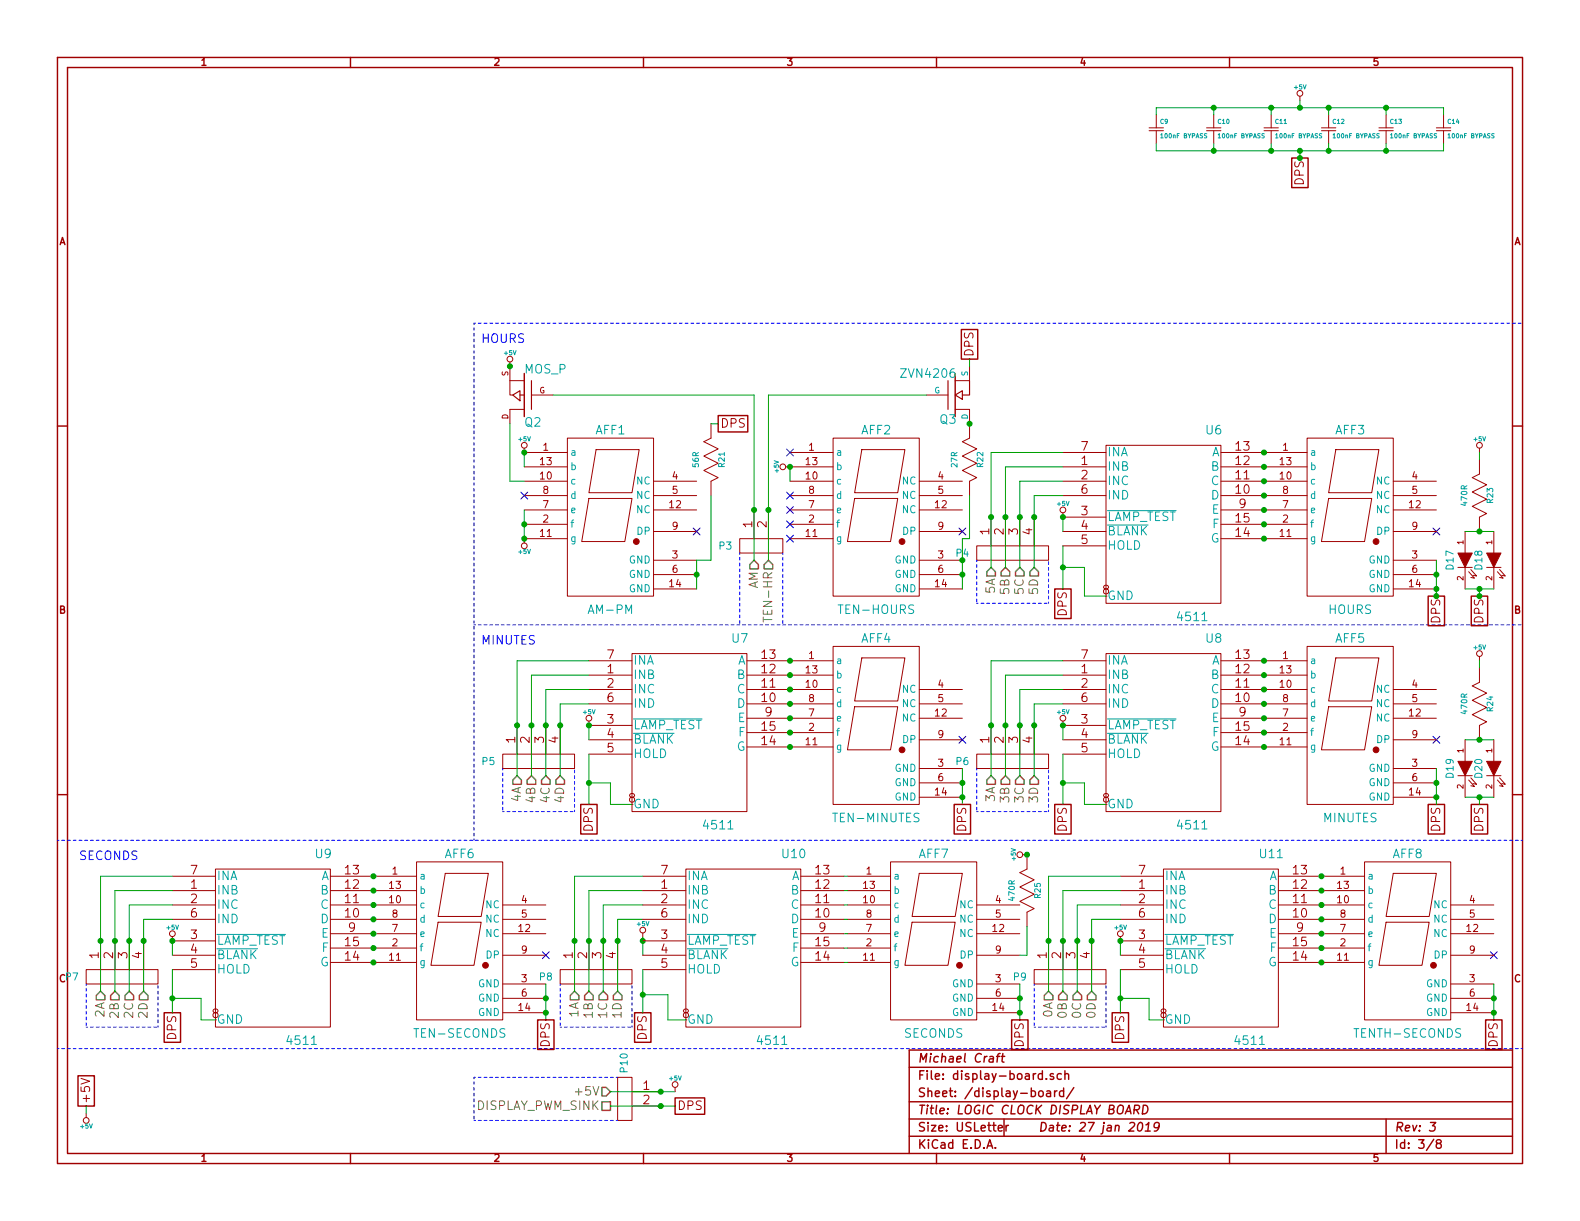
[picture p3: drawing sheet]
EESchema Schematic File Version 2
LIBS:power
LIBS:device
LIBS:transistors
LIBS:conn
LIBS:linear
LIBS:regul
LIBS:74xx
LIBS:cmos4000
LIBS:adc-dac
LIBS:memory
LIBS:xilinx
LIBS:special
LIBS:microcontrollers
LIBS:dsp
LIBS:microchip
LIBS:analog_switches
LIBS:motorola
LIBS:texas
LIBS:intel
LIBS:audio
LIBS:interface
LIBS:digital-audio
LIBS:philips
LIBS:display
LIBS:cypress
LIBS:siliconi
LIBS:opto
LIBS:atmel
LIBS:contrib
LIBS:valves
LIBS:kicad-custom-parts
LIBS:logic-clock-cache
EELAYER 27 0
EELAYER END
$Descr USLetter 11000 8500
encoding utf-8
Sheet 3 8
Title "LOGIC CLOCK DISPLAY BOARD"
Date "27 jan 2019"
Rev "3"
Comp "Michael Craft"
Comment1 ""
Comment2 ""
Comment3 ""
Comment4 ""
$EndDescr
$Comp
L 4511 U11
U 1 1
P 8500 6600
F 0 "U11" H 8850 7250 60  0000 C CNN
F 1 "4511" H 8700 5950 60  0000 C CNN
F 2 "~" H 8500 6600 60  0000 C CNN
F 3 "~" H 8500 6600 60  0000 C CNN
	1    8500 6600
	1    0    0    -1  
$EndComp
NoConn ~ 10400 6650
$Comp
L 4-PIN_HEADER P9
U 1 1
P 7450 6800
F 0 "P9" H 7100 6800 50  0000 C CNN
F 1 "4-PIN_HEADER" H 7500 7000 50  0001 C CNN
F 2 "~" H 7550 6950 60  0000 C CNN
F 3 "~" H 7550 6950 60  0000 C CNN
	1    7450 6800
	1    0    0    1   
$EndComp
Text HLabel 7300 6900 3    60   Input ~ 0
0A
Text HLabel 7400 6900 3    60   Input ~ 0
0B
Text HLabel 7500 6900 3    60   Input ~ 0
0C
Text HLabel 7600 6900 3    60   Input ~ 0
0D
$Comp
L 7SEG-KB AFF8
U 1 1
P 9800 6500
F 0 "AFF8" H 9800 7050 60  0000 C CNN
F 1 "TENTH-SECONDS" H 9800 5800 60  0000 C CNN
F 2 "~" H 9800 6600 60  0000 C CNN
F 3 "~" H 9800 6600 60  0000 C CNN
	1    9800 6500
	1    0    0    -1  
$EndComp
Connection ~ 9200 6100
Connection ~ 9200 6200
Connection ~ 9200 6300
Connection ~ 9200 6400
Connection ~ 9200 6500
Connection ~ 9200 6700
Connection ~ 9200 6600
$Comp
L 2-PIN_HEADER P10
U 1 1
P 4350 7650
F 0 "P10" H 4100 7650 50  0000 C CNN
F 1 "2-PIN_HEADER" H 4350 7750 50  0001 C CNN
F 2 "~" H 4450 7800 60  0000 C CNN
F 3 "~" H 4450 7800 60  0000 C CNN
	1    4350 7650
	0    -1   1    0   
$EndComp
Text HLabel 4250 7600 0    60   Input ~ 0
+5V
Text HLabel 4250 7700 0    60   UnSpc ~ 0
DISPLAY_PWM_SINK
Wire Wire Line
	4250 7600 4700 7600
Wire Wire Line
	7300 6100 7300 6900
Wire Wire Line
	7400 6200 7400 6900
Wire Wire Line
	7500 6300 7500 6900
Wire Wire Line
	7600 6400 7600 6900
Connection ~ 7300 6550
Connection ~ 7400 6550
Connection ~ 7500 6550
Connection ~ 7600 6550
Text GLabel 600  7700 1    60   UnSpc ~ 0
+5V
$Comp
L +5V #PWR062
U 1 1
P 600 7750
F 0 "#PWR062" H 600 7840 20  0001 C CNN
F 1 "+5V" H 600 7840 30  0000 C CNN
F 2 "" H 600 7750 60  0000 C CNN
F 3 "" H 600 7750 60  0000 C CNN
	1    600  7750
	-1   0    0    1   
$EndComp
Wire Wire Line
	600  7700 600  7750
$Comp
L +5V #PWR063
U 1 1
P 4700 7600
F 0 "#PWR063" H 4700 7690 20  0001 C CNN
F 1 "+5V" H 4700 7690 30  0000 C CNN
F 2 "" H 4700 7600 60  0000 C CNN
F 3 "" H 4700 7600 60  0000 C CNN
	1    4700 7600
	1    0    0    -1  
$EndComp
Connection ~ 4600 7600
$Comp
L +5V #PWR064
U 1 1
P 7800 6550
F 0 "#PWR064" H 7800 6640 20  0001 C CNN
F 1 "+5V" H 7800 6640 30  0000 C CNN
F 2 "" H 7800 6550 60  0000 C CNN
F 3 "" H 7800 6550 60  0000 C CNN
	1    7800 6550
	1    0    0    -1  
$EndComp
Connection ~ 10400 6950
Connection ~ 10400 7050
Connection ~ 7800 6550
Wire Wire Line
	7800 6550 7800 6650
Wire Wire Line
	7300 6100 7800 6100
Wire Wire Line
	7400 6200 7800 6200
Wire Wire Line
	7500 6300 7800 6300
Wire Wire Line
	7600 6400 7800 6400
$Comp
L 4-PIN_HEADER P8
U 1 1
P 4150 6800
F 0 "P8" H 3800 6800 50  0000 C CNN
F 1 "4-PIN_HEADER" H 4200 7000 50  0001 C CNN
F 2 "~" H 4250 6950 60  0000 C CNN
F 3 "~" H 4250 6950 60  0000 C CNN
	1    4150 6800
	1    0    0    1   
$EndComp
Text HLabel 4000 6900 3    60   Input ~ 0
1A
Text HLabel 4100 6900 3    60   Input ~ 0
1B
Text HLabel 4200 6900 3    60   Input ~ 0
1C
Text HLabel 4300 6900 3    60   Input ~ 0
1D
$Comp
L 7SEG-KB AFF7
U 1 1
P 6500 6500
F 0 "AFF7" H 6500 7050 60  0000 C CNN
F 1 "SECONDS" H 6500 5800 60  0000 C CNN
F 2 "~" H 6500 6600 60  0000 C CNN
F 3 "~" H 6500 6600 60  0000 C CNN
	1    6500 6500
	1    0    0    -1  
$EndComp
Wire Wire Line
	4000 6100 4000 6900
Wire Wire Line
	4100 6200 4100 6900
Wire Wire Line
	4200 6300 4200 6900
Wire Wire Line
	4300 6400 4300 6900
Connection ~ 4000 6550
Connection ~ 4100 6550
Connection ~ 4200 6550
Connection ~ 4300 6550
$Comp
L +5V #PWR065
U 1 1
P 4475 6525
F 0 "#PWR065" H 4475 6615 20  0001 C CNN
F 1 "+5V" H 4475 6615 30  0000 C CNN
F 2 "" H 4475 6525 60  0000 C CNN
F 3 "" H 4475 6525 60  0000 C CNN
	1    4475 6525
	1    0    0    -1  
$EndComp
Connection ~ 7100 6950
Connection ~ 7100 7050
$Comp
L LED D19
U 1 1
P 10200 5350
F 0 "D19" H 10200 5450 50  0000 C CNN
F 1 "LED" H 10200 5250 50  0001 C CNN
F 2 "~" H 10200 5350 60  0000 C CNN
F 3 "~" H 10200 5350 60  0000 C CNN
	1    10200 5350
	0    -1   1    0   
$EndComp
$Comp
L LED D20
U 1 1
P 10400 5350
F 0 "D20" H 10400 5450 50  0000 C CNN
F 1 "LED" H 10400 5250 50  0001 C CNN
F 2 "~" H 10400 5350 60  0000 C CNN
F 3 "~" H 10400 5350 60  0000 C CNN
	1    10400 5350
	0    -1   1    0   
$EndComp
Wire Wire Line
	10200 5550 10400 5550
Connection ~ 10300 5550
$Comp
L USR R24
U 1 1
P 10300 4900
F 0 "R24" V 10380 4900 40  0000 C CNN
F 1 "470R" V 10200 4900 40  0000 C CNN
F 2 "~" V 10230 4900 30  0000 C CNN
F 3 "~" H 10300 4900 30  0000 C CNN
	1    10300 4900
	1    0    0    -1  
$EndComp
$Comp
L +5V #PWR066
U 1 1
P 10300 4600
F 0 "#PWR066" H 10300 4690 20  0001 C CNN
F 1 "+5V" H 10300 4690 30  0000 C CNN
F 2 "" H 10300 4600 60  0000 C CNN
F 3 "" H 10300 4600 60  0000 C CNN
	1    10300 4600
	1    0    0    -1  
$EndComp
Wire Wire Line
	10200 5150 10400 5150
Connection ~ 10300 5150
Wire Wire Line
	10300 4600 10300 4650
$Comp
L +5V #PWR067
U 1 1
P 7150 5950
F 0 "#PWR067" H 7150 6040 20  0001 C CNN
F 1 "+5V" H 7150 6040 30  0000 C CNN
F 2 "" H 7150 5950 60  0000 C CNN
F 3 "" H 7150 5950 60  0000 C CNN
	1    7150 5950
	0    -1   -1   0   
$EndComp
$Comp
L USR R25
U 1 1
P 7150 6200
F 0 "R25" V 7230 6200 40  0000 C CNN
F 1 "470R" V 7050 6200 40  0000 C CNN
F 2 "~" V 7080 6200 30  0000 C CNN
F 3 "~" H 7150 6200 30  0000 C CNN
	1    7150 6200
	1    0    0    -1  
$EndComp
Wire Wire Line
	7150 6450 7150 6650
Wire Wire Line
	7150 6650 7100 6650
$Comp
L 4511 U9
U 1 1
P 1900 6600
F 0 "U9" H 2250 7250 60  0000 C CNN
F 1 "4511" H 2100 5950 60  0000 C CNN
F 2 "~" H 1900 6600 60  0000 C CNN
F 3 "~" H 1900 6600 60  0000 C CNN
	1    1900 6600
	1    0    0    -1  
$EndComp
$Comp
L 4-PIN_HEADER P7
U 1 1
P 850 6800
F 0 "P7" H 500 6800 50  0000 C CNN
F 1 "4-PIN_HEADER" H 900 7000 50  0001 C CNN
F 2 "~" H 950 6950 60  0000 C CNN
F 3 "~" H 950 6950 60  0000 C CNN
	1    850  6800
	1    0    0    1   
$EndComp
Text HLabel 700  6900 3    60   Input ~ 0
2A
Text HLabel 800  6900 3    60   Input ~ 0
2B
Text HLabel 900  6900 3    60   Input ~ 0
2C
Text HLabel 1000 6900 3    60   Input ~ 0
2D
$Comp
L 7SEG-KB AFF6
U 1 1
P 3200 6500
F 0 "AFF6" H 3200 7050 60  0000 C CNN
F 1 "TEN-SECONDS" H 3200 5800 60  0000 C CNN
F 2 "~" H 3200 6600 60  0000 C CNN
F 3 "~" H 3200 6600 60  0000 C CNN
	1    3200 6500
	1    0    0    -1  
$EndComp
Connection ~ 2600 6100
Connection ~ 2600 6200
Connection ~ 2600 6300
Connection ~ 2600 6400
Connection ~ 2600 6500
Connection ~ 2600 6700
Connection ~ 2600 6600
Wire Wire Line
	700  6100 700  6900
Wire Wire Line
	800  6200 800  6900
Wire Wire Line
	900  6300 900  6900
Wire Wire Line
	1000 6400 1000 6900
Connection ~ 700  6550
Connection ~ 800  6550
Connection ~ 900  6550
Connection ~ 1000 6550
$Comp
L +5V #PWR068
U 1 1
P 1200 6550
F 0 "#PWR068" H 1200 6640 20  0001 C CNN
F 1 "+5V" H 1200 6640 30  0000 C CNN
F 2 "" H 1200 6550 60  0000 C CNN
F 3 "" H 1200 6550 60  0000 C CNN
	1    1200 6550
	1    0    0    -1  
$EndComp
Connection ~ 3800 6950
Connection ~ 3800 7050
Connection ~ 1200 6550
Wire Wire Line
	1200 6550 1200 6650
Wire Wire Line
	700  6100 1200 6100
Wire Wire Line
	800  6200 1200 6200
Wire Wire Line
	900  6300 1200 6300
Wire Wire Line
	1000 6400 1200 6400
NoConn ~ 3800 6650
Text Notes 550  6000 0    60   ~ 0
SECONDS
$Comp
L 4511 U8
U 1 1
P 8100 5100
F 0 "U8" H 8450 5750 60  0000 C CNN
F 1 "4511" H 8300 4450 60  0000 C CNN
F 2 "~" H 8100 5100 60  0000 C CNN
F 3 "~" H 8100 5100 60  0000 C CNN
	1    8100 5100
	1    0    0    -1  
$EndComp
NoConn ~ 10000 5150
$Comp
L 4-PIN_HEADER P6
U 1 1
P 7050 5300
F 0 "P6" H 6700 5300 50  0000 C CNN
F 1 "4-PIN_HEADER" H 7100 5500 50  0001 C CNN
F 2 "~" H 7150 5450 60  0000 C CNN
F 3 "~" H 7150 5450 60  0000 C CNN
	1    7050 5300
	1    0    0    1   
$EndComp
Text HLabel 6900 5400 3    60   Input ~ 0
3A
Text HLabel 7000 5400 3    60   Input ~ 0
3B
Text HLabel 7100 5400 3    60   Input ~ 0
3C
Text HLabel 7200 5400 3    60   Input ~ 0
3D
$Comp
L 7SEG-KB AFF5
U 1 1
P 9400 5000
F 0 "AFF5" H 9400 5550 60  0000 C CNN
F 1 "MINUTES" H 9400 4300 60  0000 C CNN
F 2 "~" H 9400 5100 60  0000 C CNN
F 3 "~" H 9400 5100 60  0000 C CNN
	1    9400 5000
	1    0    0    -1  
$EndComp
Connection ~ 8800 4600
Connection ~ 8800 4700
Connection ~ 8800 4800
Connection ~ 8800 4900
Connection ~ 8800 5000
Connection ~ 8800 5200
Connection ~ 8800 5100
Wire Wire Line
	6900 4600 6900 5400
Wire Wire Line
	7000 4700 7000 5400
Wire Wire Line
	7100 4800 7100 5400
Wire Wire Line
	7200 4900 7200 5400
Connection ~ 6900 5050
Connection ~ 7000 5050
Connection ~ 7100 5050
Connection ~ 7200 5050
$Comp
L +5V #PWR069
U 1 1
P 7400 5050
F 0 "#PWR069" H 7400 5140 20  0001 C CNN
F 1 "+5V" H 7400 5140 30  0000 C CNN
F 2 "" H 7400 5050 60  0000 C CNN
F 3 "" H 7400 5050 60  0000 C CNN
	1    7400 5050
	1    0    0    -1  
$EndComp
Connection ~ 10000 5450
Connection ~ 10000 5550
Connection ~ 7400 5050
Wire Wire Line
	7400 5050 7400 5150
Wire Wire Line
	6900 4600 7400 4600
Wire Wire Line
	7000 4700 7400 4700
Wire Wire Line
	7100 4800 7400 4800
Wire Wire Line
	7200 4900 7400 4900
$Comp
L 4511 U7
U 1 1
P 4800 5100
F 0 "U7" H 5150 5750 60  0000 C CNN
F 1 "4511" H 5000 4450 60  0000 C CNN
F 2 "~" H 4800 5100 60  0000 C CNN
F 3 "~" H 4800 5100 60  0000 C CNN
	1    4800 5100
	1    0    0    -1  
$EndComp
$Comp
L 4-PIN_HEADER P5
U 1 1
P 3750 5300
F 0 "P5" H 3400 5300 50  0000 C CNN
F 1 "4-PIN_HEADER" H 3800 5500 50  0001 C CNN
F 2 "~" H 3850 5450 60  0000 C CNN
F 3 "~" H 3850 5450 60  0000 C CNN
	1    3750 5300
	1    0    0    1   
$EndComp
Text HLabel 3600 5400 3    60   Input ~ 0
4A
Text HLabel 3700 5400 3    60   Input ~ 0
4B
Text HLabel 3800 5400 3    60   Input ~ 0
4C
Text HLabel 3900 5400 3    60   Input ~ 0
4D
$Comp
L 7SEG-KB AFF4
U 1 1
P 6100 5000
F 0 "AFF4" H 6100 5550 60  0000 C CNN
F 1 "TEN-MINUTES" H 6100 4300 60  0000 C CNN
F 2 "~" H 6100 5100 60  0000 C CNN
F 3 "~" H 6100 5100 60  0000 C CNN
	1    6100 5000
	1    0    0    -1  
$EndComp
Connection ~ 5500 4600
Connection ~ 5500 4700
Connection ~ 5500 4800
Connection ~ 5500 4900
Connection ~ 5500 5000
Connection ~ 5500 5200
Connection ~ 5500 5100
Wire Wire Line
	3600 4600 3600 5400
Wire Wire Line
	3700 4700 3700 5400
Wire Wire Line
	3800 4800 3800 5400
Wire Wire Line
	3900 4900 3900 5400
Connection ~ 3600 5050
Connection ~ 3700 5050
Connection ~ 3800 5050
Connection ~ 3900 5050
$Comp
L +5V #PWR070
U 1 1
P 4100 5050
F 0 "#PWR070" H 4100 5140 20  0001 C CNN
F 1 "+5V" H 4100 5140 30  0000 C CNN
F 2 "" H 4100 5050 60  0000 C CNN
F 3 "" H 4100 5050 60  0000 C CNN
	1    4100 5050
	1    0    0    -1  
$EndComp
Connection ~ 6700 5450
Connection ~ 6700 5550
Connection ~ 4100 5050
Wire Wire Line
	4100 5050 4100 5150
Wire Wire Line
	3600 4600 4100 4600
Wire Wire Line
	3700 4700 4100 4700
Wire Wire Line
	3800 4800 4100 4800
Wire Wire Line
	3900 4900 4100 4900
NoConn ~ 6700 5150
$Comp
L LED D17
U 1 1
P 10200 3900
F 0 "D17" H 10200 4000 50  0000 C CNN
F 1 "LED" H 10200 3800 50  0001 C CNN
F 2 "~" H 10200 3900 60  0000 C CNN
F 3 "~" H 10200 3900 60  0000 C CNN
	1    10200 3900
	0    -1   1    0   
$EndComp
$Comp
L LED D18
U 1 1
P 10400 3900
F 0 "D18" H 10400 4000 50  0000 C CNN
F 1 "LED" H 10400 3800 50  0001 C CNN
F 2 "~" H 10400 3900 60  0000 C CNN
F 3 "~" H 10400 3900 60  0000 C CNN
	1    10400 3900
	0    -1   1    0   
$EndComp
Wire Wire Line
	10200 4100 10400 4100
Wire Wire Line
	10300 4100 10300 4150
Connection ~ 10300 4100
$Comp
L USR R23
U 1 1
P 10300 3450
F 0 "R23" V 10380 3450 40  0000 C CNN
F 1 "470R" V 10200 3450 40  0000 C CNN
F 2 "~" V 10230 3450 30  0000 C CNN
F 3 "~" H 10300 3450 30  0000 C CNN
	1    10300 3450
	1    0    0    -1  
$EndComp
$Comp
L +5V #PWR071
U 1 1
P 10300 3150
F 0 "#PWR071" H 10300 3240 20  0001 C CNN
F 1 "+5V" H 10300 3240 30  0000 C CNN
F 2 "" H 10300 3150 60  0000 C CNN
F 3 "" H 10300 3150 60  0000 C CNN
	1    10300 3150
	1    0    0    -1  
$EndComp
Wire Wire Line
	10200 3700 10400 3700
Connection ~ 10300 3700
Wire Wire Line
	10300 3150 10300 3200
Text Notes 3350 4500 0    60   ~ 0
MINUTES
Wire Notes Line
	10600 7300 400  7300
Connection ~ 7150 5950
Wire Notes Line
	10600 5850 400  5850
Wire Notes Line
	3300 2250 3300 5850
Wire Notes Line
	3300 4350 10600 4350
$Comp
L 4511 U6
U 1 1
P 8100 3650
F 0 "U6" H 8450 4300 60  0000 C CNN
F 1 "4511" H 8300 3000 60  0000 C CNN
F 2 "~" H 8100 3650 60  0000 C CNN
F 3 "~" H 8100 3650 60  0000 C CNN
	1    8100 3650
	1    0    0    -1  
$EndComp
NoConn ~ 10000 3700
$Comp
L 4-PIN_HEADER P4
U 1 1
P 7050 3850
F 0 "P4" H 6700 3850 50  0000 C CNN
F 1 "4-PIN_HEADER" H 7100 4050 50  0001 C CNN
F 2 "~" H 7150 4000 60  0000 C CNN
F 3 "~" H 7150 4000 60  0000 C CNN
	1    7050 3850
	1    0    0    1   
$EndComp
Text HLabel 6900 3950 3    60   Input ~ 0
5A
Text HLabel 7000 3950 3    60   Input ~ 0
5B
Text HLabel 7100 3950 3    60   Input ~ 0
5C
Text HLabel 7200 3950 3    60   Input ~ 0
5D
$Comp
L 7SEG-KB AFF3
U 1 1
P 9400 3550
F 0 "AFF3" H 9400 4100 60  0000 C CNN
F 1 "HOURS" H 9400 2850 60  0000 C CNN
F 2 "~" H 9400 3650 60  0000 C CNN
F 3 "~" H 9400 3650 60  0000 C CNN
	1    9400 3550
	1    0    0    -1  
$EndComp
Connection ~ 8800 3150
Connection ~ 8800 3250
Connection ~ 8800 3350
Connection ~ 8800 3450
Connection ~ 8800 3550
Connection ~ 8800 3750
Connection ~ 8800 3650
Wire Wire Line
	6900 3150 6900 3950
Wire Wire Line
	7000 3250 7000 3950
Wire Wire Line
	7100 3350 7100 3950
Wire Wire Line
	7200 3450 7200 3950
Connection ~ 6900 3600
Connection ~ 7000 3600
Connection ~ 7100 3600
Connection ~ 7200 3600
$Comp
L +5V #PWR072
U 1 1
P 7400 3600
F 0 "#PWR072" H 7400 3690 20  0001 C CNN
F 1 "+5V" H 7400 3690 30  0000 C CNN
F 2 "" H 7400 3600 60  0000 C CNN
F 3 "" H 7400 3600 60  0000 C CNN
	1    7400 3600
	1    0    0    -1  
$EndComp
Wire Wire Line
	10000 3900 10000 4150
Connection ~ 10000 4000
Connection ~ 10000 4100
Connection ~ 7400 3600
Wire Wire Line
	7400 3600 7400 3700
Wire Wire Line
	6900 3150 7400 3150
Wire Wire Line
	7000 3250 7400 3250
Wire Wire Line
	7100 3350 7400 3350
Wire Wire Line
	7200 3450 7400 3450
$Comp
L 7SEG-KB AFF2
U 1 1
P 6100 3550
F 0 "AFF2" H 6100 4100 60  0000 C CNN
F 1 "TEN-HOURS" H 6100 2850 60  0000 C CNN
F 2 "~" H 6100 3650 60  0000 C CNN
F 3 "~" H 6100 3650 60  0000 C CNN
	1    6100 3550
	1    0    0    -1  
$EndComp
NoConn ~ 6700 3700
NoConn ~ 5500 3150
NoConn ~ 5500 3450
NoConn ~ 5500 3550
NoConn ~ 5500 3650
NoConn ~ 5500 3750
$Comp
L MOS_N Q3
U 1 1
P 6650 2750
F 0 "Q3" H 6660 2920 60  0000 R CNN
F 1 "ZVN4206" H 6660 2600 60  0000 R CNN
F 2 "~" H 6650 2750 60  0000 C CNN
F 3 "~" H 6650 2750 60  0000 C CNN
	1    6650 2750
	1    0    0    1   
$EndComp
Wire Wire Line
	6700 3750 6700 4100
Connection ~ 6700 4000
Wire Wire Line
	6700 3750 6750 3750
Connection ~ 6700 3900
$Comp
L +5V #PWR073
U 1 1
P 5500 3250
F 0 "#PWR073" H 5500 3340 20  0001 C CNN
F 1 "+5V" H 5500 3340 30  0000 C CNN
F 2 "" H 5500 3250 60  0000 C CNN
F 3 "" H 5500 3250 60  0000 C CNN
	1    5500 3250
	0    -1   -1   0   
$EndComp
Wire Wire Line
	5500 3350 5500 3250
Connection ~ 5500 3250
$Comp
L USR R22
U 1 1
P 6750 3200
F 0 "R22" V 6830 3200 40  0000 C CNN
F 1 "27R" V 6650 3200 40  0000 C CNN
F 2 "~" V 6680 3200 30  0000 C CNN
F 3 "~" H 6750 3200 30  0000 C CNN
	1    6750 3200
	1    0    0    -1  
$EndComp
Wire Wire Line
	6750 3750 6750 3450
Connection ~ 6750 2950
$Comp
L 2-PIN_HEADER P3
U 1 1
P 5300 3800
F 0 "P3" H 5050 3800 50  0000 C CNN
F 1 "2-PIN_HEADER" H 5300 3900 50  0001 C CNN
F 2 "~" H 5400 3950 60  0000 C CNN
F 3 "~" H 5400 3950 60  0000 C CNN
	1    5300 3800
	1    0    0    1   
$EndComp
Wire Wire Line
	6450 2750 5350 2750
Wire Wire Line
	5350 2750 5350 3900
$Comp
L 7SEG-KB AFF1
U 1 1
P 4250 3550
F 0 "AFF1" H 4250 4100 60  0000 C CNN
F 1 "AM-PM" H 4250 2850 60  0000 C CNN
F 2 "~" H 4250 3650 60  0000 C CNN
F 3 "~" H 4250 3650 60  0000 C CNN
	1    4250 3550
	1    0    0    -1  
$EndComp
NoConn ~ 4850 3700
NoConn ~ 3650 3450
$Comp
L +5V #PWR074
U 1 1
P 3650 3150
F 0 "#PWR074" H 3650 3240 20  0001 C CNN
F 1 "+5V" H 3650 3240 30  0000 C CNN
F 2 "" H 3650 3150 60  0000 C CNN
F 3 "" H 3650 3150 60  0000 C CNN
	1    3650 3150
	1    0    0    -1  
$EndComp
$Comp
L +5V #PWR075
U 1 1
P 3650 3750
F 0 "#PWR075" H 3650 3840 20  0001 C CNN
F 1 "+5V" H 3650 3840 30  0000 C CNN
F 2 "" H 3650 3750 60  0000 C CNN
F 3 "" H 3650 3750 60  0000 C CNN
	1    3650 3750
	-1   0    0    1   
$EndComp
Connection ~ 3650 3750
Connection ~ 3650 3150
Wire Wire Line
	3650 3150 3650 3250
Wire Wire Line
	3650 3550 3650 3750
Connection ~ 3650 3650
Text HLabel 5350 3900 3    60   Input ~ 0
TEN-HR
Connection ~ 5350 3550
Text HLabel 5250 3900 3    60   Input ~ 0
AM
$Comp
L USR R21
U 1 1
P 4950 3200
F 0 "R21" V 5030 3200 40  0000 C CNN
F 1 "56R" V 4850 3200 40  0000 C CNN
F 2 "~" V 4880 3200 30  0000 C CNN
F 3 "~" H 4950 3200 30  0000 C CNN
	1    4950 3200
	1    0    0    -1  
$EndComp
Wire Wire Line
	4850 3900 4850 4100
Connection ~ 4850 4000
Wire Wire Line
	4850 3900 4950 3900
Wire Wire Line
	4950 3900 4950 3450
Wire Wire Line
	3550 3350 3650 3350
Connection ~ 5250 3550
$Comp
L MOS_P Q2
U 1 1
P 3650 2750
F 0 "Q2" H 3650 2940 60  0000 R CNN
F 1 "MOS_P" H 3650 2570 60  0000 R CNN
F 2 "~" H 3650 2750 60  0000 C CNN
F 3 "~" H 3650 2750 60  0000 C CNN
	1    3650 2750
	-1   0    0    1   
$EndComp
Wire Wire Line
	3550 2950 3550 3350
Wire Wire Line
	3850 2750 5250 2750
Wire Wire Line
	5250 2750 5250 3900
$Comp
L +5V #PWR076
U 1 1
P 3550 2550
F 0 "#PWR076" H 3550 2640 20  0001 C CNN
F 1 "+5V" H 3550 2640 30  0000 C CNN
F 2 "" H 3550 2550 60  0000 C CNN
F 3 "" H 3550 2550 60  0000 C CNN
	1    3550 2550
	1    0    0    -1  
$EndComp
Connection ~ 3550 2550
Text Notes 3350 2400 0    60   ~ 0
HOURS
Wire Notes Line
	3300 2250 10600 2250
Wire Notes Line
	5150 3850 5150 4350
Wire Notes Line
	5450 3850 5450 4350
Wire Notes Line
	6800 3900 6800 4200
Wire Notes Line
	6800 4200 7300 4200
Wire Notes Line
	7300 4200 7300 3900
Wire Notes Line
	3500 5350 3500 5650
Wire Notes Line
	3500 5650 4000 5650
Wire Notes Line
	4000 5650 4000 5350
Wire Notes Line
	6800 5350 6800 5650
Wire Notes Line
	6800 5650 7300 5650
Wire Notes Line
	7300 5650 7300 5350
Wire Notes Line
	3900 6850 3900 7150
Wire Notes Line
	3900 7150 4400 7150
Wire Notes Line
	4400 7150 4400 6850
Wire Notes Line
	7200 6850 7200 7150
Wire Notes Line
	7200 7150 7700 7150
Wire Notes Line
	7700 7150 7700 6850
Wire Notes Line
	600  6850 600  7150
Wire Notes Line
	600  7150 1100 7150
Wire Notes Line
	1100 7150 1100 6850
$Comp
L +5V #PWR077
U 1 1
P 9050 700
F 0 "#PWR077" H 9050 790 20  0001 C CNN
F 1 "+5V" H 9050 790 30  0000 C CNN
F 2 "" H 9050 700 60  0000 C CNN
F 3 "" H 9050 700 60  0000 C CNN
	1    9050 700 
	1    0    0    -1  
$EndComp
$Comp
L CSMALL C14
U 1 1
P 10050 900
F 0 "C14" H 10075 950 30  0000 L CNN
F 1 "100nF BYPASS" H 10075 850 30  0000 L CNN
F 2 "~" H 10050 900 60  0000 C CNN
F 3 "~" H 10050 900 60  0000 C CNN
	1    10050 900 
	1    0    0    -1  
$EndComp
$Comp
L CSMALL C13
U 1 1
P 9650 900
F 0 "C13" H 9675 950 30  0000 L CNN
F 1 "100nF BYPASS" H 9675 850 30  0000 L CNN
F 2 "~" H 9650 900 60  0000 C CNN
F 3 "~" H 9650 900 60  0000 C CNN
	1    9650 900 
	1    0    0    -1  
$EndComp
$Comp
L CSMALL C12
U 1 1
P 9250 900
F 0 "C12" H 9275 950 30  0000 L CNN
F 1 "100nF BYPASS" H 9275 850 30  0000 L CNN
F 2 "~" H 9250 900 60  0000 C CNN
F 3 "~" H 9250 900 60  0000 C CNN
	1    9250 900 
	1    0    0    -1  
$EndComp
$Comp
L CSMALL C11
U 1 1
P 8850 900
F 0 "C11" H 8875 950 30  0000 L CNN
F 1 "100nF BYPASS" H 8875 850 30  0000 L CNN
F 2 "~" H 8850 900 60  0000 C CNN
F 3 "~" H 8850 900 60  0000 C CNN
	1    8850 900 
	1    0    0    -1  
$EndComp
$Comp
L CSMALL C10
U 1 1
P 8450 900
F 0 "C10" H 8475 950 30  0000 L CNN
F 1 "100nF BYPASS" H 8475 850 30  0000 L CNN
F 2 "~" H 8450 900 60  0000 C CNN
F 3 "~" H 8450 900 60  0000 C CNN
	1    8450 900 
	1    0    0    -1  
$EndComp
$Comp
L CSMALL C9
U 1 1
P 8050 900
F 0 "C9" H 8075 950 30  0000 L CNN
F 1 "100nF BYPASS" H 8075 850 30  0000 L CNN
F 2 "~" H 8050 900 60  0000 C CNN
F 3 "~" H 8050 900 60  0000 C CNN
	1    8050 900 
	1    0    0    -1  
$EndComp
Wire Wire Line
	8050 800  8050 750 
Wire Wire Line
	10050 750  10050 800 
Wire Wire Line
	8050 1050 10050 1050
Wire Wire Line
	8050 1050 8050 1000
Wire Wire Line
	10050 1050 10050 1000
Wire Wire Line
	9650 750  9650 800 
Wire Wire Line
	9650 1000 9650 1050
Connection ~ 9650 1050
Wire Wire Line
	9250 1000 9250 1050
Connection ~ 9250 1050
Wire Wire Line
	8850 1050 8850 1000
Connection ~ 8850 1050
Wire Wire Line
	9050 1100 9050 1050
Connection ~ 9050 1050
Wire Wire Line
	9050 750  9050 700 
Wire Wire Line
	8050 750  10050 750 
Connection ~ 9050 750 
Connection ~ 9650 750 
Wire Wire Line
	9250 800  9250 750 
Connection ~ 9250 750 
Wire Wire Line
	8850 800  8850 750 
Connection ~ 8850 750 
Wire Wire Line
	8450 800  8450 750 
Connection ~ 8450 750 
Wire Wire Line
	8450 1000 8450 1050
Connection ~ 8450 1050
Wire Wire Line
	5875 6100 5900 6100
Wire Wire Line
	5875 6200 5900 6200
Wire Wire Line
	5875 6300 5900 6300
Wire Wire Line
	5875 6400 5900 6400
Wire Wire Line
	5875 6500 5900 6500
Wire Wire Line
	5875 6600 5900 6600
Wire Wire Line
	5875 6700 5900 6700
Wire Wire Line
	4475 6525 4475 6650
Connection ~ 4475 6550
Wire Wire Line
	4300 6400 4475 6400
Wire Wire Line
	4200 6300 4475 6300
Wire Wire Line
	4100 6200 4475 6200
Wire Wire Line
	4000 6100 4475 6100
Text GLabel 4700 7700 2    60   UnSpc ~ 0
DPS
Wire Wire Line
	4250 7700 4700 7700
Connection ~ 4600 7700
Wire Notes Line
	4300 7500 3300 7500
Wire Notes Line
	3300 7500 3300 7800
Wire Notes Line
	3300 7800 4300 7800
Text GLabel 1200 7050 3    60   UnSpc ~ 0
DPS
Wire Wire Line
	1200 6750 1200 7050
Wire Wire Line
	3800 6850 3800 7100
Text GLabel 3800 7100 3    60   UnSpc ~ 0
DPS
Text GLabel 4475 7050 3    60   UnSpc ~ 0
DPS
$Comp
L 4511 U10
U 1 1
P 5175 6600
F 0 "U10" H 5525 7250 60  0000 C CNN
F 1 "4511" H 5375 5950 60  0000 C CNN
F 2 "~" H 5175 6600 60  0000 C CNN
F 3 "~" H 5175 6600 60  0000 C CNN
	1    5175 6600
	1    0    0    -1  
$EndComp
Wire Wire Line
	4475 6750 4475 7050
Wire Wire Line
	7100 6850 7100 7100
Text GLabel 7100 7100 3    60   UnSpc ~ 0
DPS
Text GLabel 7800 7050 3    60   UnSpc ~ 0
DPS
Wire Wire Line
	7800 6750 7800 7050
Wire Wire Line
	10400 6850 10400 7100
Text GLabel 10400 7100 3    60   UnSpc ~ 0
DPS
Text GLabel 4100 5600 3    60   UnSpc ~ 0
DPS
Wire Wire Line
	4100 5250 4100 5600
Wire Wire Line
	6700 5350 6700 5600
Text GLabel 6700 5600 3    60   UnSpc ~ 0
DPS
Text GLabel 7400 5600 3    60   UnSpc ~ 0
DPS
Wire Wire Line
	7400 5250 7400 5600
Text GLabel 10000 5600 3    60   UnSpc ~ 0
DPS
Wire Wire Line
	10000 5350 10000 5600
Text GLabel 10300 5600 3    60   UnSpc ~ 0
DPS
Wire Wire Line
	10300 5550 10300 5600
Text GLabel 10300 4150 3    60   UnSpc ~ 0
DPS
Connection ~ 10300 4150
Text GLabel 10000 4150 3    60   UnSpc ~ 0
DPS
Connection ~ 10000 4150
Text GLabel 7400 4100 3    60   UnSpc ~ 0
DPS
Wire Wire Line
	7400 3800 7400 4100
Text GLabel 5000 2950 2    60   UnSpc ~ 0
DPS
Wire Wire Line
	4950 2950 5000 2950
Text GLabel 6750 2500 1    60   UnSpc ~ 0
DPS
Wire Wire Line
	6750 2500 6750 2550
Text GLabel 9050 1100 3    60   UnSpc ~ 0
DPS
Connection ~ 9050 1100
Wire Wire Line
	8100 7100 8000 7100
Wire Wire Line
	8000 7100 8000 6950
Wire Wire Line
	8000 6950 7800 6950
Connection ~ 7800 6950
Wire Wire Line
	1500 7100 1400 7100
Wire Wire Line
	1400 7100 1400 6950
Wire Wire Line
	1400 6950 1200 6950
Connection ~ 1200 6950
Wire Wire Line
	4775 7100 4650 7100
Wire Wire Line
	4650 7100 4650 6925
Wire Wire Line
	4650 6925 4475 6925
Connection ~ 4475 6925
Wire Wire Line
	7700 5600 7550 5600
Wire Wire Line
	7550 5600 7550 5450
Wire Wire Line
	7550 5450 7400 5450
Connection ~ 7400 5450
Wire Wire Line
	4400 5600 4250 5600
Wire Wire Line
	4250 5600 4250 5450
Wire Wire Line
	4250 5450 4100 5450
Connection ~ 4100 5450
Wire Wire Line
	7700 4150 7550 4150
Wire Wire Line
	7550 4150 7550 3950
Wire Wire Line
	7550 3950 7400 3950
Connection ~ 7400 3950
$EndSCHEMATC
